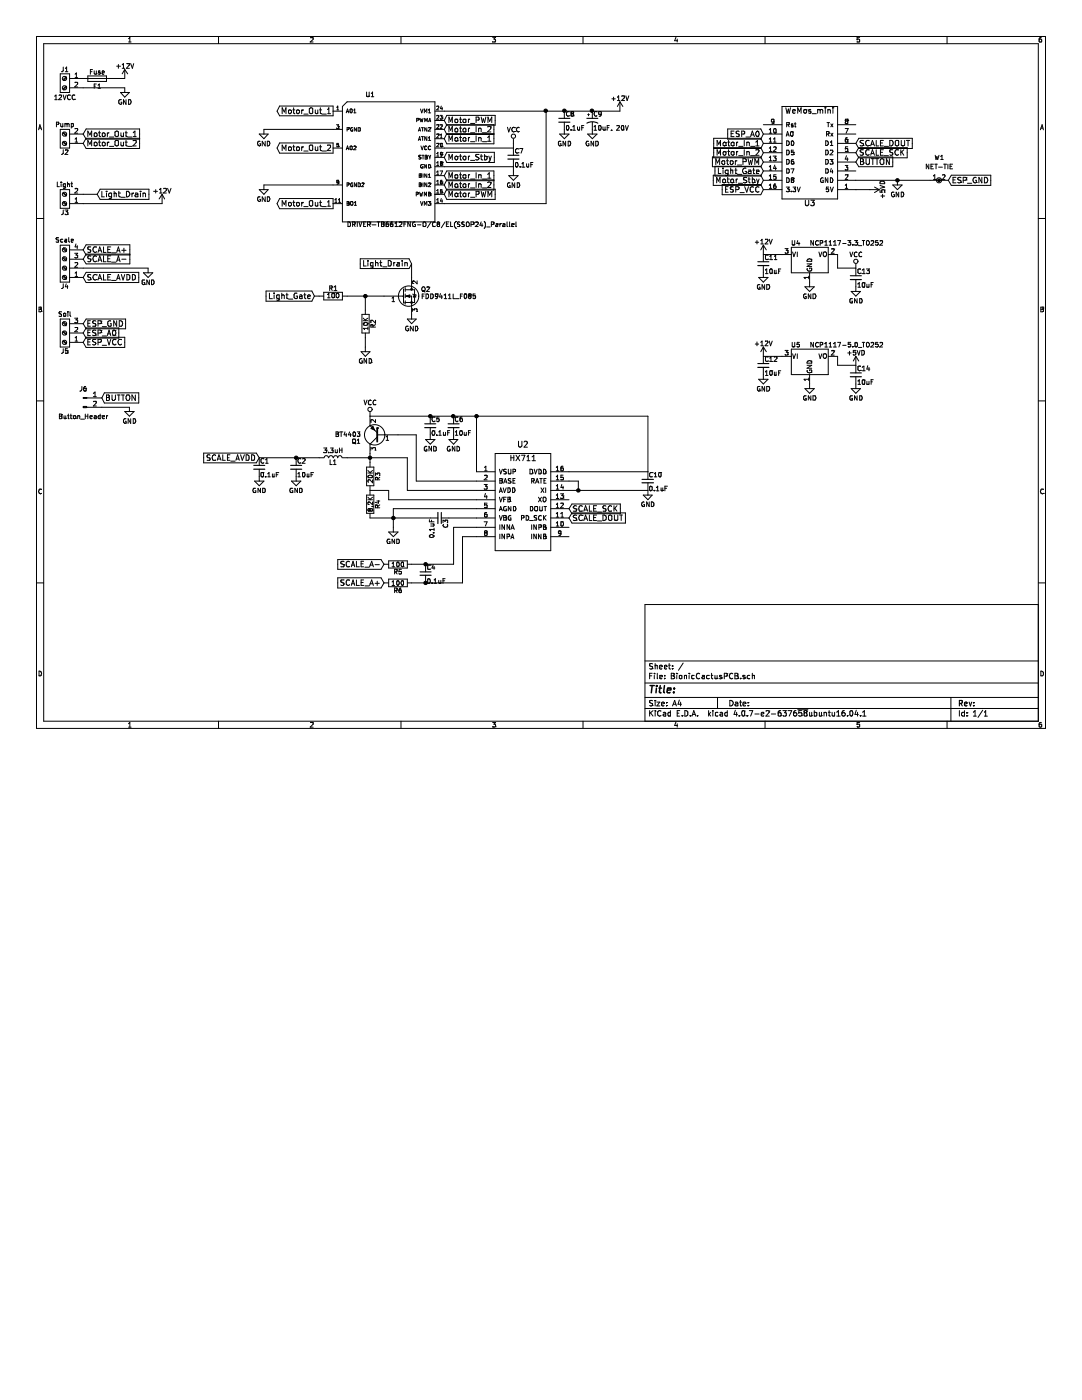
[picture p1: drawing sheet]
EESchema Schematic File Version 2
LIBS:power
LIBS:device
LIBS:switches
LIBS:relays
LIBS:motors
LIBS:transistors
LIBS:conn
LIBS:linear
LIBS:regul
LIBS:74xx
LIBS:cmos4000
LIBS:adc-dac
LIBS:memory
LIBS:xilinx
LIBS:microcontrollers
LIBS:dsp
LIBS:microchip
LIBS:analog_switches
LIBS:motorola
LIBS:texas
LIBS:intel
LIBS:audio
LIBS:interface
LIBS:digital-audio
LIBS:philips
LIBS:display
LIBS:cypress
LIBS:siliconi
LIBS:opto
LIBS:atmel
LIBS:contrib
LIBS:valves
LIBS:wemos_mini
LIBS:DRIVER-TB6612FNG-O_C8_EL_SSOP24_
LIBS:hx711
LIBS:bt4403
LIBS:net-tie
LIBS:BionicCactusPCB-cache
EELAYER 25 0
EELAYER END
$Descr A4 11693 8268
encoding utf-8
Sheet 1 1
Title ""
Date ""
Rev ""
Comp ""
Comment1 ""
Comment2 ""
Comment3 ""
Comment4 ""
$EndDescr
$Comp
L WeMos_mini U3
U 1 1
P 8750 1700
F 0 "U3" H 8750 2200 60  0000 C CNN
F 1 "WeMos_mini" H 8750 1200 60  0000 C CNN
F 2 "wemos_d1_mini:D1_mini_board" H 9300 1000 60  0001 C CNN
F 3 "" H 9300 1000 60  0000 C CNN
	1    8750 1700
	-1   0    0    1   
$EndComp
$Comp
L Screw_Terminal_01x02 J2
U 1 1
P 700 1550
F 0 "J2" H 700 1650 50  0000 C CNN
F 1 "Pump" H 700 1350 50  0000 C CNN
F 2 "Connectors_Terminal_Blocks:TerminalBlock_bornier-2_P5.08mm" H 700 1550 50  0001 C CNN
F 3 "" H 700 1550 50  0001 C CNN
	1    700  1550
	-1   0    0    1   
$EndComp
$Comp
L Screw_Terminal_01x02 J1
U 1 1
P 700 850
F 0 "J1" H 700 950 50  0000 C CNN
F 1 "12VCC" H 700 650 50  0000 C CNN
F 2 "Connectors_Terminal_Blocks:TerminalBlock_bornier-2_P5.08mm" H 700 850 50  0001 C CNN
F 3 "" H 700 850 50  0001 C CNN
	1    700  850 
	-1   0    0    -1  
$EndComp
$Comp
L FDD9411L_F085 Q2
U 1 1
P 4350 3200
F 0 "Q2" H 4550 3275 50  0000 L CNN
F 1 "FDD9411L_F085" H 4550 3200 50  0000 L CNN
F 2 "TO_SOT_Packages_SMD:TO-252-2" H 4550 3125 50  0001 L CIN
F 3 "" H 4350 3200 50  0001 L CNN
	1    4350 3200
	1    0    0    -1  
$EndComp
$Comp
L C_Small C8
U 1 1
P 6100 1300
F 0 "C8" H 6110 1370 50  0000 L CNN
F 1 "0.1uF" H 6110 1220 50  0000 L CNN
F 2 "Capacitors_SMD:C_0805_HandSoldering" H 6100 1300 50  0001 C CNN
F 3 "" H 6100 1300 50  0001 C CNN
	1    6100 1300
	1    0    0    -1  
$EndComp
$Comp
L CP1_Small C9
U 1 1
P 6400 1300
F 0 "C9" H 6410 1370 50  0000 L CNN
F 1 "10uF, 20V" H 6410 1220 50  0000 L CNN
F 2 "Capacitors_Tantalum_SMD:CP_Tantalum_Case-V_EIA-7343-20_Hand" H 6400 1300 50  0001 C CNN
F 3 "" H 6400 1300 50  0001 C CNN
	1    6400 1300
	1    0    0    -1  
$EndComp
$Comp
L GND #PWR01
U 1 1
P 1350 950
F 0 "#PWR01" H 1350 700 50  0001 C CNN
F 1 "GND" H 1350 800 50  0000 C CNN
F 2 "" H 1350 950 50  0001 C CNN
F 3 "" H 1350 950 50  0001 C CNN
	1    1350 950 
	1    0    0    -1  
$EndComp
$Comp
L +12V #PWR02
U 1 1
P 1350 850
F 0 "#PWR02" H 1350 700 50  0001 C CNN
F 1 "+12V" H 1350 990 50  0000 C CNN
F 2 "" H 1350 850 50  0001 C CNN
F 3 "" H 1350 850 50  0001 C CNN
	1    1350 850 
	1    0    0    -1  
$EndComp
$Comp
L +12V #PWR03
U 1 1
P 6700 1200
F 0 "#PWR03" H 6700 1050 50  0001 C CNN
F 1 "+12V" H 6700 1340 50  0000 C CNN
F 2 "" H 6700 1200 50  0001 C CNN
F 3 "" H 6700 1200 50  0001 C CNN
	1    6700 1200
	1    0    0    -1  
$EndComp
$Comp
L GND #PWR04
U 1 1
P 6100 1400
F 0 "#PWR04" H 6100 1150 50  0001 C CNN
F 1 "GND" H 6100 1250 50  0000 C CNN
F 2 "" H 6100 1400 50  0001 C CNN
F 3 "" H 6100 1400 50  0001 C CNN
	1    6100 1400
	1    0    0    -1  
$EndComp
$Comp
L GND #PWR05
U 1 1
P 6400 1400
F 0 "#PWR05" H 6400 1150 50  0001 C CNN
F 1 "GND" H 6400 1250 50  0000 C CNN
F 2 "" H 6400 1400 50  0001 C CNN
F 3 "" H 6400 1400 50  0001 C CNN
	1    6400 1400
	1    0    0    -1  
$EndComp
Text GLabel 4800 1500 2    60   Input ~ 0
Motor_In_1
Text GLabel 4800 1900 2    60   Input ~ 0
Motor_In_1
Text GLabel 4800 1400 2    60   Input ~ 0
Motor_In_2
Text GLabel 4800 2000 2    60   Input ~ 0
Motor_In_2
Text GLabel 4800 1300 2    60   Input ~ 0
Motor_PWM
Text GLabel 4800 2100 2    60   Input ~ 0
Motor_PWM
$Comp
L GND #PWR06
U 1 1
P 5550 1850
F 0 "#PWR06" H 5550 1600 50  0001 C CNN
F 1 "GND" H 5550 1700 50  0000 C CNN
F 2 "" H 5550 1850 50  0001 C CNN
F 3 "" H 5550 1850 50  0001 C CNN
	1    5550 1850
	1    0    0    -1  
$EndComp
Text GLabel 3600 1600 0    60   Output ~ 0
Motor_Out_2
Text GLabel 3600 1200 0    60   Output ~ 0
Motor_Out_1
Text GLabel 3600 2200 0    60   Output ~ 0
Motor_Out_1
$Comp
L GND #PWR07
U 1 1
P 2850 2000
F 0 "#PWR07" H 2850 1750 50  0001 C CNN
F 1 "GND" H 2850 1850 50  0000 C CNN
F 2 "" H 2850 2000 50  0001 C CNN
F 3 "" H 2850 2000 50  0001 C CNN
	1    2850 2000
	1    0    0    -1  
$EndComp
$Comp
L GND #PWR08
U 1 1
P 2850 1400
F 0 "#PWR08" H 2850 1150 50  0001 C CNN
F 1 "GND" H 2850 1250 50  0000 C CNN
F 2 "" H 2850 1400 50  0001 C CNN
F 3 "" H 2850 1400 50  0001 C CNN
	1    2850 1400
	1    0    0    -1  
$EndComp
Text GLabel 900  1550 2    60   Input ~ 0
Motor_Out_2
Text GLabel 900  1450 2    60   Input ~ 0
Motor_Out_1
Text GLabel 8250 1550 0    60   Input ~ 0
Motor_In_1
Text GLabel 8250 1650 0    60   Input ~ 0
Motor_In_2
Text GLabel 8250 1750 0    60   Input ~ 0
Motor_PWM
$Comp
L GND #PWR09
U 1 1
P 4450 3400
F 0 "#PWR09" H 4450 3150 50  0001 C CNN
F 1 "GND" H 4450 3250 50  0000 C CNN
F 2 "" H 4450 3400 50  0001 C CNN
F 3 "" H 4450 3400 50  0001 C CNN
	1    4450 3400
	1    0    0    -1  
$EndComp
$Comp
L Screw_Terminal_01x02 J3
U 1 1
P 700 2200
F 0 "J3" H 700 2300 50  0000 C CNN
F 1 "Light" H 700 2000 50  0000 C CNN
F 2 "Connectors_Terminal_Blocks:TerminalBlock_bornier-2_P5.08mm" H 700 2200 50  0001 C CNN
F 3 "" H 700 2200 50  0001 C CNN
	1    700  2200
	-1   0    0    1   
$EndComp
Text GLabel 1050 2100 2    60   Input ~ 0
Light_Drain
Text GLabel 4450 2850 0    60   Input ~ 0
Light_Drain
Text GLabel 3400 3200 0    60   Input ~ 0
Light_Gate
Text GLabel 8250 1850 0    60   Input ~ 0
Light_Gate
$Comp
L R R1
U 1 1
P 3600 3200
F 0 "R1" V 3680 3200 50  0000 C CNN
F 1 "100" V 3600 3200 50  0000 C CNN
F 2 "Resistors_SMD:R_0805_HandSoldering" V 3530 3200 50  0001 C CNN
F 3 "" H 3600 3200 50  0001 C CNN
	1    3600 3200
	0    -1   -1   0   
$EndComp
$Comp
L R R2
U 1 1
P 3950 3500
F 0 "R2" V 4030 3500 50  0000 C CNN
F 1 "10K" V 3950 3500 50  0000 C CNN
F 2 "Resistors_SMD:R_0805_HandSoldering" V 3880 3500 50  0001 C CNN
F 3 "" H 3950 3500 50  0001 C CNN
	1    3950 3500
	1    0    0    -1  
$EndComp
$Comp
L GND #PWR010
U 1 1
P 3950 3750
F 0 "#PWR010" H 3950 3500 50  0001 C CNN
F 1 "GND" H 3950 3600 50  0000 C CNN
F 2 "" H 3950 3750 50  0001 C CNN
F 3 "" H 3950 3750 50  0001 C CNN
	1    3950 3750
	1    0    0    -1  
$EndComp
Text GLabel 6150 5500 2    60   Input ~ 0
SCALE_SCK
Text GLabel 6150 5600 2    60   Input ~ 0
SCALE_DOUT
$Comp
L HX711 U2
U 1 1
P 5650 5650
F 0 "U2" H 5650 6500 60  0000 C CNN
F 1 "HX711" H 5650 6350 60  0000 C CNN
F 2 "Housings_SSOP:SOP-16_4.4x10.4mm_Pitch1.27mm" H 5650 6350 60  0001 C CNN
F 3 "" H 5650 6350 60  0001 C CNN
	1    5650 5650
	1    0    0    -1  
$EndComp
$Comp
L BT4403 Q1
U 1 1
P 4100 4700
F 0 "Q1" H 4300 4775 50  0000 L CNN
F 1 "BT4403" H 4300 4700 50  0000 L CNN
F 2 "TO_SOT_Packages_SMD:SOT-23_Handsoldering" H 4300 4625 50  0001 L CIN
F 3 "" H 4100 4700 50  0001 L CNN
	1    4100 4700
	-1   0    0    1   
$EndComp
$Comp
L R R3
U 1 1
P 4000 5150
F 0 "R3" V 4080 5150 50  0000 C CNN
F 1 "20K" V 4000 5150 50  0000 C CNN
F 2 "Resistors_SMD:R_0805_HandSoldering" V 3930 5150 50  0001 C CNN
F 3 "" H 4000 5150 50  0001 C CNN
	1    4000 5150
	1    0    0    -1  
$EndComp
$Comp
L R R4
U 1 1
P 4000 5450
F 0 "R4" V 4080 5450 50  0000 C CNN
F 1 "8.2K" V 4000 5450 50  0000 C CNN
F 2 "Resistors_SMD:R_0805_HandSoldering" V 3930 5450 50  0001 C CNN
F 3 "" H 4000 5450 50  0001 C CNN
	1    4000 5450
	1    0    0    -1  
$EndComp
$Comp
L R R5
U 1 1
P 4300 6100
F 0 "R5" V 4380 6100 50  0000 C CNN
F 1 "100" V 4300 6100 50  0000 C CNN
F 2 "Resistors_SMD:R_0805_HandSoldering" V 4230 6100 50  0001 C CNN
F 3 "" H 4300 6100 50  0001 C CNN
	1    4300 6100
	0    1    1    0   
$EndComp
$Comp
L R R6
U 1 1
P 4300 6300
F 0 "R6" V 4380 6300 50  0000 C CNN
F 1 "100" V 4300 6300 50  0000 C CNN
F 2 "Resistors_SMD:R_0805_HandSoldering" V 4230 6300 50  0001 C CNN
F 3 "" H 4300 6300 50  0001 C CNN
	1    4300 6300
	0    1    1    0   
$EndComp
$Comp
L C_Small C4
U 1 1
P 4600 6200
F 0 "C4" H 4610 6270 50  0000 L CNN
F 1 "0.1uF" H 4610 6120 50  0000 L CNN
F 2 "Capacitors_SMD:C_0805_HandSoldering" H 4600 6200 50  0001 C CNN
F 3 "" H 4600 6200 50  0001 C CNN
	1    4600 6200
	1    0    0    -1  
$EndComp
Text GLabel 4150 6100 0    60   Input ~ 0
SCALE_A-
Text GLabel 4150 6300 0    60   Input ~ 0
SCALE_A+
$Comp
L L L1
U 1 1
P 3600 4950
F 0 "L1" V 3550 4950 50  0000 C CNN
F 1 "3.3uH" V 3675 4950 50  0000 C CNN
F 2 "Inductors_SMD:L_0805_HandSoldering" H 3600 4950 50  0001 C CNN
F 3 "" H 3600 4950 50  0001 C CNN
	1    3600 4950
	0    -1   -1   0   
$EndComp
$Comp
L C_Small C2
U 1 1
P 3200 5050
F 0 "C2" H 3210 5120 50  0000 L CNN
F 1 "10uF" H 3210 4970 50  0000 L CNN
F 2 "Capacitors_SMD:C_1812_HandSoldering" H 3200 5050 50  0001 C CNN
F 3 "" H 3200 5050 50  0001 C CNN
	1    3200 5050
	1    0    0    -1  
$EndComp
$Comp
L C_Small C1
U 1 1
P 2800 5050
F 0 "C1" H 2810 5120 50  0000 L CNN
F 1 "0.1uF" H 2810 4970 50  0000 L CNN
F 2 "Capacitors_SMD:C_0805_HandSoldering" H 2800 5050 50  0001 C CNN
F 3 "" H 2800 5050 50  0001 C CNN
	1    2800 5050
	1    0    0    -1  
$EndComp
$Comp
L GND #PWR012
U 1 1
P 3200 5150
F 0 "#PWR012" H 3200 4900 50  0001 C CNN
F 1 "GND" H 3200 5000 50  0000 C CNN
F 2 "" H 3200 5150 50  0001 C CNN
F 3 "" H 3200 5150 50  0001 C CNN
	1    3200 5150
	1    0    0    -1  
$EndComp
$Comp
L GND #PWR013
U 1 1
P 2800 5150
F 0 "#PWR013" H 2800 4900 50  0001 C CNN
F 1 "GND" H 2800 5000 50  0000 C CNN
F 2 "" H 2800 5150 50  0001 C CNN
F 3 "" H 2800 5150 50  0001 C CNN
	1    2800 5150
	1    0    0    -1  
$EndComp
Text GLabel 2800 4950 0    60   Input ~ 0
SCALE_AVDD
$Comp
L C_Small C5
U 1 1
P 4650 4600
F 0 "C5" H 4660 4670 50  0000 L CNN
F 1 "0.1uF" H 4660 4520 50  0000 L CNN
F 2 "Capacitors_SMD:C_0805_HandSoldering" H 4650 4600 50  0001 C CNN
F 3 "" H 4650 4600 50  0001 C CNN
	1    4650 4600
	1    0    0    -1  
$EndComp
$Comp
L C_Small C6
U 1 1
P 4900 4600
F 0 "C6" H 4910 4670 50  0000 L CNN
F 1 "10uF" H 4910 4520 50  0000 L CNN
F 2 "Capacitors_SMD:C_1812_HandSoldering" H 4900 4600 50  0001 C CNN
F 3 "" H 4900 4600 50  0001 C CNN
	1    4900 4600
	1    0    0    -1  
$EndComp
$Comp
L VCC #PWR014
U 1 1
P 4000 4500
F 0 "#PWR014" H 4000 4350 50  0001 C CNN
F 1 "VCC" H 4000 4650 50  0000 C CNN
F 2 "" H 4000 4500 50  0001 C CNN
F 3 "" H 4000 4500 50  0001 C CNN
	1    4000 4500
	1    0    0    -1  
$EndComp
$Comp
L GND #PWR015
U 1 1
P 4900 4700
F 0 "#PWR015" H 4900 4450 50  0001 C CNN
F 1 "GND" H 4900 4550 50  0000 C CNN
F 2 "" H 4900 4700 50  0001 C CNN
F 3 "" H 4900 4700 50  0001 C CNN
	1    4900 4700
	1    0    0    -1  
$EndComp
$Comp
L GND #PWR016
U 1 1
P 4650 4700
F 0 "#PWR016" H 4650 4450 50  0001 C CNN
F 1 "GND" H 4650 4550 50  0000 C CNN
F 2 "" H 4650 4700 50  0001 C CNN
F 3 "" H 4650 4700 50  0001 C CNN
	1    4650 4700
	1    0    0    -1  
$EndComp
$Comp
L C_Small C10
U 1 1
P 7000 5200
F 0 "C10" H 7010 5270 50  0000 L CNN
F 1 "0.1uF" H 7010 5120 50  0000 L CNN
F 2 "Capacitors_SMD:C_0805_HandSoldering" H 7000 5200 50  0001 C CNN
F 3 "" H 7000 5200 50  0001 C CNN
	1    7000 5200
	1    0    0    -1  
$EndComp
$Comp
L GND #PWR017
U 1 1
P 7000 5300
F 0 "#PWR017" H 7000 5050 50  0001 C CNN
F 1 "GND" H 7000 5150 50  0000 C CNN
F 2 "" H 7000 5300 50  0001 C CNN
F 3 "" H 7000 5300 50  0001 C CNN
	1    7000 5300
	1    0    0    -1  
$EndComp
$Comp
L Screw_Terminal_01x04 J4
U 1 1
P 700 2900
F 0 "J4" H 700 3100 50  0000 C CNN
F 1 "Scale" H 700 2600 50  0000 C CNN
F 2 "TerminalBlocks_Phoenix:TerminalBlock_Phoenix_MPT-2.54mm_4pol" H 700 2900 50  0001 C CNN
F 3 "" H 700 2900 50  0001 C CNN
	1    700  2900
	-1   0    0    1   
$EndComp
Text GLabel 900  3000 2    60   Input ~ 0
SCALE_AVDD
Text GLabel 900  2700 2    60   Input ~ 0
SCALE_A+
Text GLabel 900  2800 2    60   Input ~ 0
SCALE_A-
$Comp
L GND #PWR018
U 1 1
P 1600 2900
F 0 "#PWR018" H 1600 2650 50  0001 C CNN
F 1 "GND" H 1600 2750 50  0000 C CNN
F 2 "" H 1600 2900 50  0001 C CNN
F 3 "" H 1600 2900 50  0001 C CNN
	1    1600 2900
	1    0    0    -1  
$EndComp
Text GLabel 9250 1650 2    60   Input ~ 0
SCALE_SCK
Text GLabel 9250 1550 2    60   Input ~ 0
SCALE_DOUT
$Comp
L NCP1117-3.3_TO252 U4
U 1 1
P 8750 2750
F 0 "U4" H 8600 2875 50  0000 C CNN
F 1 "NCP1117-3.3_TO252" H 8750 2875 50  0000 L CNN
F 2 "TO_SOT_Packages_SMD:TO-252-2" H 8750 2975 50  0001 C CNN
F 3 "" H 8750 2750 50  0001 C CNN
	1    8750 2750
	1    0    0    -1  
$EndComp
$Comp
L GND #PWR019
U 1 1
P 8750 3050
F 0 "#PWR019" H 8750 2800 50  0001 C CNN
F 1 "GND" H 8750 2900 50  0000 C CNN
F 2 "" H 8750 3050 50  0001 C CNN
F 3 "" H 8750 3050 50  0001 C CNN
	1    8750 3050
	1    0    0    -1  
$EndComp
$Comp
L C_Small C11
U 1 1
P 8250 2850
F 0 "C11" H 8260 2920 50  0000 L CNN
F 1 "10uF" H 8260 2770 50  0000 L CNN
F 2 "Capacitors_SMD:C_1812_HandSoldering" H 8250 2850 50  0001 C CNN
F 3 "" H 8250 2850 50  0001 C CNN
	1    8250 2850
	1    0    0    -1  
$EndComp
$Comp
L GND #PWR020
U 1 1
P 8250 2950
F 0 "#PWR020" H 8250 2700 50  0001 C CNN
F 1 "GND" H 8250 2800 50  0000 C CNN
F 2 "" H 8250 2950 50  0001 C CNN
F 3 "" H 8250 2950 50  0001 C CNN
	1    8250 2950
	1    0    0    -1  
$EndComp
$Comp
L +12V #PWR021
U 1 1
P 8250 2750
F 0 "#PWR021" H 8250 2600 50  0001 C CNN
F 1 "+12V" H 8250 2890 50  0000 C CNN
F 2 "" H 8250 2750 50  0001 C CNN
F 3 "" H 8250 2750 50  0001 C CNN
	1    8250 2750
	1    0    0    -1  
$EndComp
$Comp
L C_Small C13
U 1 1
P 9250 3000
F 0 "C13" H 9260 3070 50  0000 L CNN
F 1 "10uF" H 9260 2920 50  0000 L CNN
F 2 "Capacitors_SMD:C_1812_HandSoldering" H 9250 3000 50  0001 C CNN
F 3 "" H 9250 3000 50  0001 C CNN
	1    9250 3000
	1    0    0    -1  
$EndComp
$Comp
L VCC #PWR022
U 1 1
P 9250 2900
F 0 "#PWR022" H 9250 2750 50  0001 C CNN
F 1 "VCC" H 9250 3050 50  0000 C CNN
F 2 "" H 9250 2900 50  0001 C CNN
F 3 "" H 9250 2900 50  0001 C CNN
	1    9250 2900
	1    0    0    -1  
$EndComp
$Comp
L GND #PWR023
U 1 1
P 9250 3100
F 0 "#PWR023" H 9250 2850 50  0001 C CNN
F 1 "GND" H 9250 2950 50  0000 C CNN
F 2 "" H 9250 3100 50  0001 C CNN
F 3 "" H 9250 3100 50  0001 C CNN
	1    9250 3100
	1    0    0    -1  
$EndComp
$Comp
L NCP1117-5.0_TO252 U5
U 1 1
P 8750 3850
F 0 "U5" H 8600 3975 50  0000 C CNN
F 1 "NCP1117-5.0_TO252" H 8750 3975 50  0000 L CNN
F 2 "TO_SOT_Packages_SMD:TO-252-2" H 8750 4075 50  0001 C CNN
F 3 "" H 8750 3850 50  0001 C CNN
	1    8750 3850
	1    0    0    -1  
$EndComp
$Comp
L GND #PWR024
U 1 1
P 8750 4150
F 0 "#PWR024" H 8750 3900 50  0001 C CNN
F 1 "GND" H 8750 4000 50  0000 C CNN
F 2 "" H 8750 4150 50  0001 C CNN
F 3 "" H 8750 4150 50  0001 C CNN
	1    8750 4150
	1    0    0    -1  
$EndComp
$Comp
L C_Small C14
U 1 1
P 9250 4050
F 0 "C14" H 9260 4120 50  0000 L CNN
F 1 "10uF" H 9260 3970 50  0000 L CNN
F 2 "Capacitors_SMD:C_1812_HandSoldering" H 9250 4050 50  0001 C CNN
F 3 "" H 9250 4050 50  0001 C CNN
	1    9250 4050
	1    0    0    -1  
$EndComp
$Comp
L C_Small C12
U 1 1
P 8250 3950
F 0 "C12" H 8260 4020 50  0000 L CNN
F 1 "10uF" H 8260 3870 50  0000 L CNN
F 2 "Capacitors_SMD:C_1812_HandSoldering" H 8250 3950 50  0001 C CNN
F 3 "" H 8250 3950 50  0001 C CNN
	1    8250 3950
	1    0    0    -1  
$EndComp
$Comp
L GND #PWR025
U 1 1
P 9250 4150
F 0 "#PWR025" H 9250 3900 50  0001 C CNN
F 1 "GND" H 9250 4000 50  0000 C CNN
F 2 "" H 9250 4150 50  0001 C CNN
F 3 "" H 9250 4150 50  0001 C CNN
	1    9250 4150
	1    0    0    -1  
$EndComp
$Comp
L GND #PWR026
U 1 1
P 8250 4050
F 0 "#PWR026" H 8250 3800 50  0001 C CNN
F 1 "GND" H 8250 3900 50  0000 C CNN
F 2 "" H 8250 4050 50  0001 C CNN
F 3 "" H 8250 4050 50  0001 C CNN
	1    8250 4050
	1    0    0    -1  
$EndComp
$Comp
L +5VD #PWR027
U 1 1
P 9250 3950
F 0 "#PWR027" H 9250 3800 50  0001 C CNN
F 1 "+5VD" H 9250 4090 50  0000 C CNN
F 2 "" H 9250 3950 50  0001 C CNN
F 3 "" H 9250 3950 50  0001 C CNN
	1    9250 3950
	1    0    0    -1  
$EndComp
$Comp
L +5VD #PWR028
U 1 1
P 9400 2050
F 0 "#PWR028" H 9400 1900 50  0001 C CNN
F 1 "+5VD" H 9400 2190 50  0000 C CNN
F 2 "" H 9400 2050 50  0001 C CNN
F 3 "" H 9400 2050 50  0001 C CNN
	1    9400 2050
	0    1    1    0   
$EndComp
$Comp
L Screw_Terminal_01x03 J5
U 1 1
P 700 3600
F 0 "J5" H 700 3800 50  0000 C CNN
F 1 "Soil" H 700 3400 50  0000 C CNN
F 2 "TerminalBlocks_Phoenix:TerminalBlock_Phoenix_MPT-2.54mm_3pol" H 700 3600 50  0001 C CNN
F 3 "" H 700 3600 50  0001 C CNN
	1    700  3600
	-1   0    0    1   
$EndComp
Text GLabel 900  3600 2    60   Input ~ 0
ESP_A0
Text GLabel 900  3700 2    60   Input ~ 0
ESP_VCC
Text GLabel 8250 1450 0    60   Input ~ 0
ESP_A0
Text GLabel 8250 2050 0    60   Input ~ 0
ESP_VCC
$Comp
L GND #PWR029
U 1 1
P 9700 1950
F 0 "#PWR029" H 9700 1700 50  0001 C CNN
F 1 "GND" H 9700 1800 50  0000 C CNN
F 2 "" H 9700 1950 50  0001 C CNN
F 3 "" H 9700 1950 50  0001 C CNN
	1    9700 1950
	1    0    0    -1  
$EndComp
$Comp
L VCC #PWR030
U 1 1
P 5550 1550
F 0 "#PWR030" H 5550 1400 50  0001 C CNN
F 1 "VCC" H 5550 1700 50  0000 C CNN
F 2 "" H 5550 1550 50  0001 C CNN
F 3 "" H 5550 1550 50  0001 C CNN
	1    5550 1550
	1    0    0    -1  
$EndComp
$Comp
L C_Small C7
U 1 1
P 5550 1700
F 0 "C7" H 5560 1770 50  0000 L CNN
F 1 "0.1uF" H 5560 1620 50  0000 L CNN
F 2 "Capacitors_SMD:C_0805_HandSoldering" H 5550 1700 50  0001 C CNN
F 3 "" H 5550 1700 50  0001 C CNN
	1    5550 1700
	1    0    0    -1  
$EndComp
Text GLabel 9250 1750 2    60   Input ~ 0
BUTTON
Text GLabel 4800 1700 2    60   Input ~ 0
Motor_Stby
Text GLabel 8250 1950 0    60   Input ~ 0
Motor_Stby
$Comp
L Conn_01x02_Male J6
U 1 1
P 900 4300
F 0 "J6" H 900 4400 50  0000 C CNN
F 1 "Button_Header" H 900 4100 50  0000 C CNN
F 2 "Pin_Headers:Pin_Header_Straight_1x02_Pitch2.54mm" H 900 4300 50  0001 C CNN
F 3 "" H 900 4300 50  0001 C CNN
	1    900  4300
	1    0    0    -1  
$EndComp
Text GLabel 1100 4300 2    60   Input ~ 0
BUTTON
$Comp
L GND #PWR031
U 1 1
P 1400 4400
F 0 "#PWR031" H 1400 4150 50  0001 C CNN
F 1 "GND" H 1400 4250 50  0000 C CNN
F 2 "" H 1400 4400 50  0001 C CNN
F 3 "" H 1400 4400 50  0001 C CNN
	1    1400 4400
	1    0    0    -1  
$EndComp
$Comp
L +12V #PWR032
U 1 1
P 8250 3850
F 0 "#PWR032" H 8250 3700 50  0001 C CNN
F 1 "+12V" H 8250 3990 50  0000 C CNN
F 2 "" H 8250 3850 50  0001 C CNN
F 3 "" H 8250 3850 50  0001 C CNN
	1    8250 3850
	1    0    0    -1  
$EndComp
$Comp
L Fuse F1
U 1 1
P 1050 850
F 0 "F1" V 1130 850 50  0000 C CNN
F 1 "Fuse" V 975 850 50  0000 C CNN
F 2 "Fuse_Holders_and_Fuses:BladeFuse-Mini_Keystone_3568" V 980 850 50  0001 C CNN
F 3 "" H 1050 850 50  0001 C CNN
	1    1050 850 
	0    1    1    0   
$EndComp
$Comp
L +12V #PWR033
U 1 1
P 1750 2200
F 0 "#PWR033" H 1750 2050 50  0001 C CNN
F 1 "+12V" H 1750 2340 50  0000 C CNN
F 2 "" H 1750 2200 50  0001 C CNN
F 3 "" H 1750 2200 50  0001 C CNN
	1    1750 2200
	1    0    0    -1  
$EndComp
$Comp
L NET-TIE W1
U 1 1
P 10150 1950
F 0 "W1" H 10150 2200 50  0000 C CNN
F 1 "NET-TIE" H 10150 2100 50  0000 C CNN
F 2 "net_tie:NET-TIE-0.3mm" H 10150 1850 50  0001 C CNN
F 3 "" H 10150 1950 60  0000 C CNN
	1    10150 1950
	1    0    0    -1  
$EndComp
Text GLabel 10250 1950 2    60   Input ~ 0
ESP_GND
Text GLabel 900  3500 2    60   Input ~ 0
ESP_GND
$Comp
L C_Small C3
U 1 1
P 4750 5600
F 0 "C3" H 4760 5670 50  0000 L CNN
F 1 "0.1uF" H 4760 5520 50  0000 L CNN
F 2 "Capacitors_SMD:C_0805_HandSoldering" H 4750 5600 50  0001 C CNN
F 3 "" H 4750 5600 50  0001 C CNN
	1    4750 5600
	0    1    1    0   
$EndComp
$Comp
L DRIVER-TB6612FNG-O/C8/EL(SSOP24)_Parallel U1
U 1 1
P 4200 1700
F 0 "U1" H 3949 2352 50  0000 L BNN
F 1 "DRIVER-TB6612FNG-O/C8/EL(SSOP24)_Parallel" H 3749 948 50  0000 L BNN
F 2 "DRIVER-TB6612FNG-O_C8_EL_SSOP24_:SSOP-24_5.3x8.2mm_Pitch0.65mm_tng_mod_parallel" H 4200 1700 50  0001 L BNN
F 3 "Good" H 4200 1700 50  0001 L BNN
F 4 "Stepping Motor Driver Ic Unipolor Copper Wire 8" H 4200 1700 50  0001 L BNN "Field4"
F 5 "Toshiba" H 4200 1700 50  0001 L BNN "Field5"
F 6 "SSOP-24 Toshiba" H 4200 1700 50  0001 L BNN "Field6"
F 7 "1.72 USD" H 4200 1700 50  0001 L BNN "Field7"
F 8 "TB6612FNG_O,C,8,EL" H 4200 1700 50  0001 L BNN "Field8"
	1    4200 1700
	1    0    0    -1  
$EndComp
Wire Wire Line
	1050 2100 900  2100
Wire Wire Line
	900  2200 1750 2200
Wire Wire Line
	4450 2850 4450 3000
Wire Wire Line
	3750 3200 4150 3200
Connection ~ 3950 3200
Wire Wire Line
	3950 3200 3950 3350
Wire Wire Line
	3950 3650 3950 3750
Wire Wire Line
	3450 3200 3400 3200
Wire Wire Line
	4000 4900 4000 5000
Wire Wire Line
	5150 5400 4200 5400
Wire Wire Line
	4200 5400 4200 5300
Wire Wire Line
	4200 5300 4000 5300
Wire Wire Line
	4450 6100 4900 6100
Wire Wire Line
	4450 6300 5000 6300
Wire Wire Line
	4900 6100 4900 5700
Wire Wire Line
	4900 5700 5150 5700
Wire Wire Line
	5000 6300 5000 5800
Wire Wire Line
	5000 5800 5150 5800
Connection ~ 4600 6300
Connection ~ 4600 6100
Wire Wire Line
	3750 4950 4400 4950
Wire Wire Line
	4400 4950 4400 5300
Wire Wire Line
	4400 5300 5150 5300
Connection ~ 4000 4950
Wire Wire Line
	5150 5200 4500 5200
Wire Wire Line
	4500 5200 4500 4700
Wire Wire Line
	4500 4700 4300 4700
Wire Wire Line
	2800 4950 3450 4950
Connection ~ 3200 4950
Wire Wire Line
	5150 4500 5150 5100
Wire Wire Line
	7000 5100 6150 5100
Wire Wire Line
	7000 4500 7000 5100
Connection ~ 5150 4500
Wire Wire Line
	6150 5300 7000 5300
Wire Wire Line
	6150 5200 6250 5200
Wire Wire Line
	6250 5200 6250 5300
Connection ~ 6250 5300
Wire Wire Line
	8450 2750 8250 2750
Wire Wire Line
	9050 2900 9250 2900
Wire Wire Line
	9050 2900 9050 2750
Wire Wire Line
	8250 3850 8450 3850
Wire Wire Line
	9050 3850 9050 3950
Wire Wire Line
	9050 3950 9250 3950
Wire Wire Line
	9400 2050 9250 2050
Wire Wire Line
	9250 1950 10050 1950
Wire Wire Line
	1100 4400 1400 4400
Wire Wire Line
	4000 4500 7000 4500
Connection ~ 4900 4500
Connection ~ 4650 4500
Wire Wire Line
	1350 850  1200 850 
Connection ~ 9700 1950
Wire Wire Line
	5150 5600 4850 5600
Wire Wire Line
	5150 5500 4250 5500
Wire Wire Line
	4250 5500 4250 5700
Wire Wire Line
	4000 5600 4650 5600
Wire Wire Line
	4800 1600 5550 1600
Wire Wire Line
	4800 1800 5550 1800
Wire Wire Line
	4800 1200 6700 1200
Connection ~ 6100 1200
Connection ~ 6400 1200
Wire Wire Line
	5550 1600 5550 1550
Wire Wire Line
	5550 1800 5550 1850
Wire Wire Line
	3600 2000 2850 2000
Wire Wire Line
	2850 1400 3600 1400
Wire Wire Line
	4800 2200 5900 2200
Wire Wire Line
	5900 2200 5900 1200
Connection ~ 5900 1200
Wire Wire Line
	1600 2900 900  2900
Wire Wire Line
	1350 950  900  950 
Connection ~ 4250 5600
$Comp
L GND #PWR?
U 1 1
P 4250 5700
F 0 "#PWR?" H 4250 5450 50  0001 C CNN
F 1 "GND" H 4250 5550 50  0000 C CNN
F 2 "" H 4250 5700 50  0001 C CNN
F 3 "" H 4250 5700 50  0001 C CNN
	1    4250 5700
	1    0    0    -1  
$EndComp
$EndSCHEMATC
